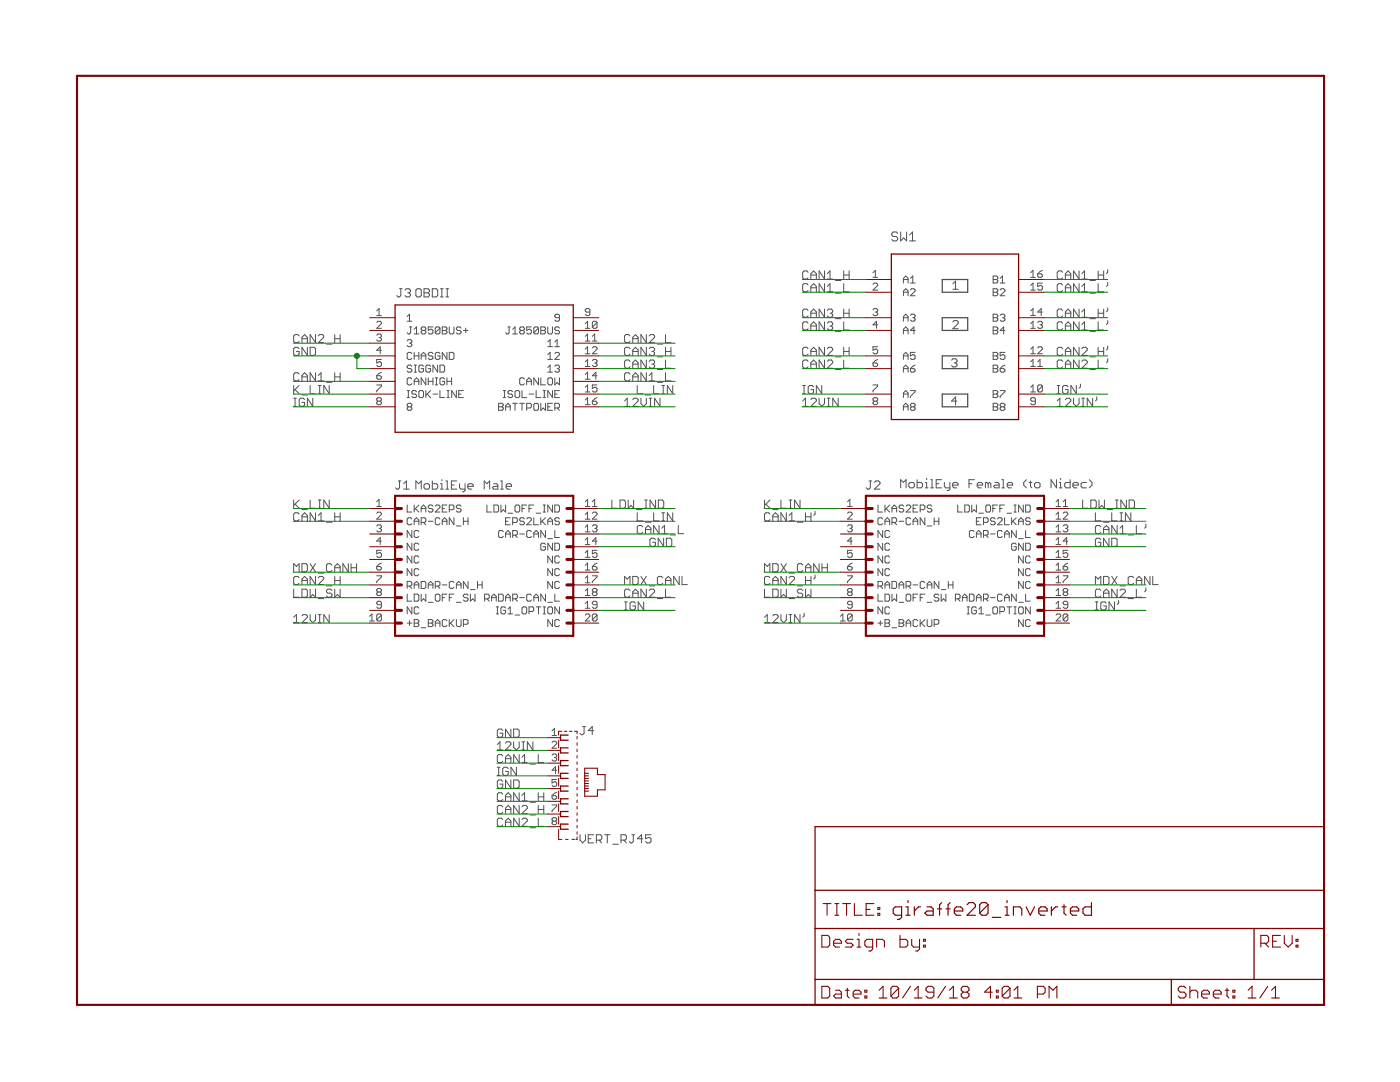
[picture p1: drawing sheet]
<?xml version="1.0" encoding="utf-8"?>
<!DOCTYPE eagle SYSTEM "eagle.dtd">
<!--
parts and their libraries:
SparkFun-Aesthetics: Licensing: Creative Commons ShareAlike 4.0 International - https://creativecommons.org/licenses/by-sa/4.0
SparkFun-Aesthetics: Released under the Creative Commons Attribution Share-Alike 4.0 License
SparkFun-Aesthetics: https://creativecommons.org/licenses/by-sa/4.0
-->
<eagle version="8.3.2">
<drawing>
<settings>
<setting alwaysvectorfont="no"/>
<setting keepoldvectorfont="yes"/>
<setting verticaltext="up"/>
</settings>
<grid distance="0.1" unitdist="inch" unit="inch" style="lines" multiple="1" display="no" altdistance="0.01" altunitdist="inch" altunit="inch"/>
<schematic xreflabel="%F%N/%S.%C%R" xrefpart="/%S.%C%R">
<libraries>
<library name="comma.ai">
<symbols>
<symbol name="MOBILEYE">
<wire x1="1.27" y1="-7.62" x2="0" y2="-7.62" width="0.6096" layer="94"/>
<wire x1="1.27" y1="-5.08" x2="0" y2="-5.08" width="0.6096" layer="94"/>
<wire x1="1.27" y1="-2.54" x2="0" y2="-2.54" width="0.6096" layer="94"/>
<wire x1="1.27" y1="-12.7" x2="0" y2="-12.7" width="0.6096" layer="94"/>
<wire x1="1.27" y1="-10.16" x2="0" y2="-10.16" width="0.6096" layer="94"/>
<wire x1="1.27" y1="-15.24" x2="0" y2="-15.24" width="0.6096" layer="94"/>
<wire x1="1.27" y1="-17.78" x2="0" y2="-17.78" width="0.6096" layer="94"/>
<wire x1="1.27" y1="-20.32" x2="0" y2="-20.32" width="0.6096" layer="94"/>
<wire x1="1.27" y1="-22.86" x2="0" y2="-22.86" width="0.6096" layer="94"/>
<wire x1="1.27" y1="-25.4" x2="0" y2="-25.4" width="0.6096" layer="94"/>
<wire x1="34.29" y1="-20.32" x2="35.56" y2="-20.32" width="0.6096" layer="94"/>
<wire x1="34.29" y1="-22.86" x2="35.56" y2="-22.86" width="0.6096" layer="94"/>
<wire x1="34.29" y1="-25.4" x2="35.56" y2="-25.4" width="0.6096" layer="94"/>
<wire x1="34.29" y1="-15.24" x2="35.56" y2="-15.24" width="0.6096" layer="94"/>
<wire x1="34.29" y1="-17.78" x2="35.56" y2="-17.78" width="0.6096" layer="94"/>
<wire x1="34.29" y1="-12.7" x2="35.56" y2="-12.7" width="0.6096" layer="94"/>
<wire x1="34.29" y1="-10.16" x2="35.56" y2="-10.16" width="0.6096" layer="94"/>
<wire x1="34.29" y1="-7.62" x2="35.56" y2="-7.62" width="0.6096" layer="94"/>
<wire x1="34.29" y1="-5.08" x2="35.56" y2="-5.08" width="0.6096" layer="94"/>
<wire x1="34.29" y1="-2.54" x2="35.56" y2="-2.54" width="0.6096" layer="94"/>
<text x="0" y="1.27" size="1.778" layer="95">&gt;NAME</text>
<pin name="LKAS2EPS" x="-5.08" y="-2.54" length="middle"/>
<pin name="CAR-CAN_H" x="-5.08" y="-5.08" length="middle"/>
<pin name="NC@2" x="-5.08" y="-7.62" length="middle"/>
<pin name="NC@3" x="-5.08" y="-10.16" length="middle"/>
<pin name="NC@4" x="-5.08" y="-12.7" length="middle"/>
<pin name="NC@5" x="-5.08" y="-15.24" length="middle"/>
<pin name="RADAR-CAN_H" x="-5.08" y="-17.78" length="middle"/>
<pin name="LDW_OFF_SW" x="-5.08" y="-20.32" length="middle"/>
<pin name="NC@6" x="-5.08" y="-22.86" length="middle"/>
<pin name="+B_BACKUP" x="-5.08" y="-25.4" length="middle"/>
<pin name="LDW_OFF_IND" x="40.64" y="-2.54" length="middle" rot="R180"/>
<pin name="EPS2LKAS" x="40.64" y="-5.08" length="middle" rot="R180"/>
<pin name="CAR-CAN_L" x="40.64" y="-7.62" length="middle" rot="R180"/>
<pin name="GND" x="40.64" y="-10.16" length="middle" rot="R180"/>
<pin name="NC@8" x="40.64" y="-12.7" length="middle" rot="R180"/>
<pin name="NC@9" x="40.64" y="-15.24" length="middle" rot="R180"/>
<pin name="NC@10" x="40.64" y="-17.78" length="middle" rot="R180"/>
<pin name="RADAR-CAN_L" x="40.64" y="-20.32" length="middle" rot="R180"/>
<pin name="IG1_OPTION" x="40.64" y="-22.86" length="middle" rot="R180"/>
<pin name="NC@11" x="40.64" y="-25.4" length="middle" rot="R180"/>
<wire x1="0" y1="0" x2="0" y2="-27.94" width="0.4064" layer="94"/>
<wire x1="0" y1="-27.94" x2="35.56" y2="-27.94" width="0.4064" layer="94"/>
<wire x1="35.56" y1="-27.94" x2="35.56" y2="0" width="0.4064" layer="94"/>
<wire x1="35.56" y1="0" x2="0" y2="0" width="0.4064" layer="94"/>
</symbol>
<symbol name="OBDII">
<wire x1="-17.78" y1="12.7" x2="-17.78" y2="-12.7" width="0.254" layer="94"/>
<wire x1="-17.78" y1="-12.7" x2="17.78" y2="-12.7" width="0.254" layer="94"/>
<wire x1="17.78" y1="-12.7" x2="17.78" y2="12.7" width="0.254" layer="94"/>
<wire x1="17.78" y1="12.7" x2="-17.78" y2="12.7" width="0.254" layer="94"/>
<pin name="1" x="-22.86" y="10.16" length="middle"/>
<pin name="J1850BUS+" x="-22.86" y="7.62" length="middle"/>
<pin name="3" x="-22.86" y="5.08" length="middle"/>
<pin name="CHASGND" x="-22.86" y="2.54" length="middle"/>
<pin name="SIGGND" x="-22.86" y="0" length="middle"/>
<pin name="CANHIGH" x="-22.86" y="-2.54" length="middle"/>
<pin name="ISOK-LINE" x="-22.86" y="-5.08" length="middle"/>
<pin name="8" x="-22.86" y="-7.62" length="middle"/>
<pin name="9" x="22.86" y="10.16" length="middle" rot="R180"/>
<pin name="J1850BUS" x="22.86" y="7.62" length="middle" rot="R180"/>
<pin name="11" x="22.86" y="5.08" length="middle" rot="R180"/>
<pin name="12" x="22.86" y="2.54" length="middle" rot="R180"/>
<pin name="13" x="22.86" y="0" length="middle" rot="R180"/>
<pin name="CANLOW" x="22.86" y="-2.54" length="middle" rot="R180"/>
<pin name="ISOL-LINE" x="22.86" y="-5.08" length="middle" rot="R180"/>
<pin name="BATTPOWER" x="22.86" y="-7.62" length="middle" rot="R180"/>
<text x="-17.526" y="14.224" size="1.778" layer="95">&gt;NAME</text>
</symbol>
<symbol name="JACK8SH">
<wire x1="1.524" y1="10.668" x2="0" y2="10.668" width="0.254" layer="94"/>
<wire x1="0" y1="10.668" x2="0" y2="9.652" width="0.254" layer="94"/>
<wire x1="0" y1="9.652" x2="1.524" y2="9.652" width="0.254" layer="94"/>
<wire x1="1.524" y1="8.128" x2="0" y2="8.128" width="0.254" layer="94"/>
<wire x1="0" y1="8.128" x2="0" y2="7.112" width="0.254" layer="94"/>
<wire x1="0" y1="7.112" x2="1.524" y2="7.112" width="0.254" layer="94"/>
<wire x1="1.524" y1="5.588" x2="0" y2="5.588" width="0.254" layer="94"/>
<wire x1="0" y1="5.588" x2="0" y2="4.572" width="0.254" layer="94"/>
<wire x1="0" y1="4.572" x2="1.524" y2="4.572" width="0.254" layer="94"/>
<wire x1="1.524" y1="3.048" x2="0" y2="3.048" width="0.254" layer="94"/>
<wire x1="0" y1="3.048" x2="0" y2="2.032" width="0.254" layer="94"/>
<wire x1="0" y1="2.032" x2="1.524" y2="2.032" width="0.254" layer="94"/>
<wire x1="1.524" y1="0.508" x2="0" y2="0.508" width="0.254" layer="94"/>
<wire x1="0" y1="0.508" x2="0" y2="-0.508" width="0.254" layer="94"/>
<wire x1="0" y1="-0.508" x2="1.524" y2="-0.508" width="0.254" layer="94"/>
<wire x1="1.524" y1="-2.032" x2="0" y2="-2.032" width="0.254" layer="94"/>
<wire x1="0" y1="-2.032" x2="0" y2="-3.048" width="0.254" layer="94"/>
<wire x1="0" y1="-3.048" x2="1.524" y2="-3.048" width="0.254" layer="94"/>
<wire x1="1.524" y1="-4.572" x2="0" y2="-4.572" width="0.254" layer="94"/>
<wire x1="0" y1="-4.572" x2="0" y2="-5.588" width="0.254" layer="94"/>
<wire x1="0" y1="-5.588" x2="1.524" y2="-5.588" width="0.254" layer="94"/>
<wire x1="1.524" y1="-7.112" x2="0" y2="-7.112" width="0.254" layer="94"/>
<wire x1="0" y1="-7.112" x2="0" y2="-8.128" width="0.254" layer="94"/>
<wire x1="0" y1="-8.128" x2="1.524" y2="-8.128" width="0.254" layer="94"/>
<wire x1="-0.381" y1="-10.16" x2="0.254" y2="-10.16" width="0.127" layer="94"/>
<wire x1="1.016" y1="-10.16" x2="1.524" y2="-10.16" width="0.127" layer="94"/>
<wire x1="2.286" y1="-10.16" x2="2.794" y2="-10.16" width="0.127" layer="94"/>
<wire x1="3.048" y1="-10.16" x2="3.302" y2="-10.16" width="0.127" layer="94"/>
<wire x1="3.302" y1="-10.16" x2="3.302" y2="-9.652" width="0.127" layer="94"/>
<wire x1="3.302" y1="9.906" x2="3.302" y2="10.414" width="0.127" layer="94"/>
<wire x1="3.302" y1="10.922" x2="3.302" y2="11.43" width="0.127" layer="94"/>
<wire x1="3.302" y1="11.43" x2="2.794" y2="11.43" width="0.127" layer="94"/>
<wire x1="2.286" y1="11.43" x2="1.778" y2="11.43" width="0.127" layer="94"/>
<wire x1="1.27" y1="11.43" x2="0.762" y2="11.43" width="0.127" layer="94"/>
<wire x1="0.254" y1="11.43" x2="-0.381" y2="11.43" width="0.127" layer="94"/>
<wire x1="-0.381" y1="11.43" x2="-0.381" y2="10.668" width="0.127" layer="94"/>
<wire x1="-0.381" y1="9.652" x2="-0.381" y2="8.128" width="0.127" layer="94"/>
<wire x1="-0.381" y1="7.112" x2="-0.381" y2="5.588" width="0.127" layer="94"/>
<wire x1="-0.381" y1="4.572" x2="-0.381" y2="3.048" width="0.127" layer="94"/>
<wire x1="-0.381" y1="2.032" x2="-0.381" y2="0.508" width="0.127" layer="94"/>
<wire x1="-0.381" y1="-0.508" x2="-0.381" y2="-2.032" width="0.127" layer="94"/>
<wire x1="-0.381" y1="-3.048" x2="-0.381" y2="-4.572" width="0.127" layer="94"/>
<wire x1="-0.381" y1="-5.588" x2="-0.381" y2="-7.112" width="0.127" layer="94"/>
<wire x1="-0.381" y1="-8.128" x2="-0.381" y2="-10.16" width="0.127" layer="94"/>
<wire x1="4.826" y1="4.064" x2="4.826" y2="3.048" width="0.1998" layer="94"/>
<wire x1="4.826" y1="3.048" x2="4.826" y2="2.54" width="0.1998" layer="94"/>
<wire x1="4.826" y1="2.54" x2="4.826" y2="2.032" width="0.1998" layer="94"/>
<wire x1="4.826" y1="2.032" x2="4.826" y2="1.524" width="0.1998" layer="94"/>
<wire x1="4.826" y1="1.524" x2="4.826" y2="1.016" width="0.1998" layer="94"/>
<wire x1="4.826" y1="1.016" x2="4.826" y2="0.508" width="0.1998" layer="94"/>
<wire x1="4.826" y1="0.508" x2="4.826" y2="0" width="0.1998" layer="94"/>
<wire x1="4.826" y1="0" x2="4.826" y2="-0.508" width="0.1998" layer="94"/>
<wire x1="4.826" y1="-0.508" x2="4.826" y2="-1.524" width="0.1998" layer="94"/>
<wire x1="4.826" y1="-1.524" x2="7.366" y2="-1.524" width="0.1998" layer="94"/>
<wire x1="7.366" y1="-1.524" x2="7.366" y2="-0.254" width="0.1998" layer="94"/>
<wire x1="7.366" y1="-0.254" x2="8.89" y2="-0.254" width="0.1998" layer="94"/>
<wire x1="8.89" y1="-0.254" x2="8.89" y2="2.794" width="0.1998" layer="94"/>
<wire x1="8.89" y1="2.794" x2="7.366" y2="2.794" width="0.1998" layer="94"/>
<wire x1="7.366" y1="2.794" x2="7.366" y2="4.064" width="0.1998" layer="94"/>
<wire x1="7.366" y1="4.064" x2="4.826" y2="4.064" width="0.1998" layer="94"/>
<wire x1="4.826" y1="3.048" x2="5.588" y2="3.048" width="0.1998" layer="94"/>
<wire x1="4.826" y1="2.54" x2="5.588" y2="2.54" width="0.1998" layer="94"/>
<wire x1="4.826" y1="2.032" x2="5.588" y2="2.032" width="0.1998" layer="94"/>
<wire x1="4.826" y1="1.524" x2="5.588" y2="1.524" width="0.1998" layer="94"/>
<wire x1="4.826" y1="1.016" x2="5.588" y2="1.016" width="0.1998" layer="94"/>
<wire x1="4.826" y1="0.508" x2="5.588" y2="0.508" width="0.1998" layer="94"/>
<wire x1="4.826" y1="0" x2="5.588" y2="0" width="0.1998" layer="94"/>
<wire x1="4.826" y1="-0.508" x2="5.588" y2="-0.508" width="0.1998" layer="94"/>
<wire x1="3.302" y1="8.636" x2="3.302" y2="9.144" width="0.127" layer="94"/>
<wire x1="3.302" y1="7.366" x2="3.302" y2="7.874" width="0.127" layer="94"/>
<wire x1="3.302" y1="6.096" x2="3.302" y2="6.604" width="0.127" layer="94"/>
<wire x1="3.302" y1="4.826" x2="3.302" y2="5.334" width="0.127" layer="94"/>
<wire x1="3.302" y1="3.556" x2="3.302" y2="4.064" width="0.127" layer="94"/>
<wire x1="3.302" y1="2.286" x2="3.302" y2="2.794" width="0.127" layer="94"/>
<wire x1="3.302" y1="1.016" x2="3.302" y2="1.524" width="0.127" layer="94"/>
<wire x1="3.302" y1="-0.254" x2="3.302" y2="0.254" width="0.127" layer="94"/>
<wire x1="3.302" y1="-1.524" x2="3.302" y2="-1.016" width="0.127" layer="94"/>
<wire x1="3.302" y1="-2.794" x2="3.302" y2="-2.286" width="0.127" layer="94"/>
<wire x1="3.302" y1="-4.064" x2="3.302" y2="-3.556" width="0.127" layer="94"/>
<wire x1="3.302" y1="-5.334" x2="3.302" y2="-4.826" width="0.127" layer="94"/>
<wire x1="3.302" y1="-6.604" x2="3.302" y2="-6.096" width="0.127" layer="94"/>
<wire x1="3.302" y1="-7.874" x2="3.302" y2="-7.366" width="0.127" layer="94"/>
<wire x1="3.302" y1="-9.144" x2="3.302" y2="-8.636" width="0.127" layer="94"/>
<text x="3.81" y="10.668" size="1.778" layer="95">&gt;NAME</text>
<text x="3.81" y="-10.922" size="1.778" layer="96">&gt;VALUE</text>
<pin name="1" x="-2.54" y="10.16" visible="pad" length="short" direction="pas" swaplevel="1"/>
<pin name="2" x="-2.54" y="7.62" visible="pad" length="short" direction="pas" swaplevel="1"/>
<pin name="3" x="-2.54" y="5.08" visible="pad" length="short" direction="pas" swaplevel="1"/>
<pin name="4" x="-2.54" y="2.54" visible="pad" length="short" direction="pas" swaplevel="1"/>
<pin name="5" x="-2.54" y="0" visible="pad" length="short" direction="pas" swaplevel="1"/>
<pin name="6" x="-2.54" y="-2.54" visible="pad" length="short" direction="pas" swaplevel="1"/>
<pin name="7" x="-2.54" y="-5.08" visible="pad" length="short" direction="pas" swaplevel="1"/>
<pin name="8" x="-2.54" y="-7.62" visible="pad" length="short" direction="pas" swaplevel="1"/>
</symbol>
<symbol name="4XDPST">
<pin name="A1" x="-17.78" y="10.16" length="middle"/>
<pin name="A2" x="-17.78" y="7.62" length="middle"/>
<pin name="A3" x="-17.78" y="2.54" length="middle"/>
<pin name="A4" x="-17.78" y="0" length="middle"/>
<pin name="A5" x="-17.78" y="-5.08" length="middle"/>
<pin name="A6" x="-17.78" y="-7.62" length="middle"/>
<pin name="A7" x="-17.78" y="-12.7" length="middle"/>
<pin name="A8" x="-17.78" y="-15.24" length="middle"/>
<pin name="B1" x="17.78" y="10.16" length="middle" rot="R180"/>
<pin name="B2" x="17.78" y="7.62" length="middle" rot="R180"/>
<pin name="B3" x="17.78" y="2.54" length="middle" rot="R180"/>
<pin name="B4" x="17.78" y="0" length="middle" rot="R180"/>
<pin name="B5" x="17.78" y="-5.08" length="middle" rot="R180"/>
<pin name="B6" x="17.78" y="-7.62" length="middle" rot="R180"/>
<pin name="B7" x="17.78" y="-12.7" length="middle" rot="R180"/>
<pin name="B8" x="17.78" y="-15.24" length="middle" rot="R180"/>
<wire x1="-12.7" y1="-17.78" x2="-12.7" y2="15.24" width="0.254" layer="94"/>
<wire x1="-12.7" y1="15.24" x2="12.7" y2="15.24" width="0.254" layer="94"/>
<wire x1="12.7" y1="15.24" x2="12.7" y2="-17.78" width="0.254" layer="94"/>
<wire x1="12.7" y1="-17.78" x2="-12.7" y2="-17.78" width="0.254" layer="94"/>
<text x="-12.7" y="17.78" size="1.9304" layer="95">&gt;NAME</text>
<wire x1="-2.54" y1="10.16" x2="-2.54" y2="7.62" width="0.254" layer="97"/>
<wire x1="-2.54" y1="7.62" x2="2.54" y2="7.62" width="0.254" layer="97"/>
<wire x1="2.54" y1="7.62" x2="2.54" y2="10.16" width="0.254" layer="97"/>
<wire x1="2.54" y1="10.16" x2="-2.54" y2="10.16" width="0.254" layer="97"/>
<wire x1="-2.54" y1="2.54" x2="2.54" y2="2.54" width="0.254" layer="97"/>
<wire x1="2.54" y1="2.54" x2="2.54" y2="0" width="0.254" layer="97"/>
<wire x1="2.54" y1="0" x2="-2.54" y2="0" width="0.254" layer="97"/>
<wire x1="-2.54" y1="0" x2="-2.54" y2="2.54" width="0.254" layer="97"/>
<wire x1="-2.54" y1="-5.08" x2="2.54" y2="-5.08" width="0.254" layer="97"/>
<wire x1="2.54" y1="-5.08" x2="2.54" y2="-7.62" width="0.254" layer="97"/>
<wire x1="2.54" y1="-7.62" x2="-2.54" y2="-7.62" width="0.254" layer="97"/>
<wire x1="-2.54" y1="-7.62" x2="-2.54" y2="-5.08" width="0.254" layer="97"/>
<wire x1="-2.54" y1="-12.7" x2="-2.54" y2="-15.24" width="0.254" layer="97"/>
<wire x1="-2.54" y1="-15.24" x2="2.54" y2="-15.24" width="0.254" layer="97"/>
<wire x1="2.54" y1="-15.24" x2="2.54" y2="-12.7" width="0.254" layer="97"/>
<wire x1="2.54" y1="-12.7" x2="-2.54" y2="-12.7" width="0.254" layer="97"/>
<text x="-0.508" y="8.128" size="1.778" layer="97">1</text>
<text x="-0.508" y="0.254" size="1.778" layer="97">2</text>
<text x="-0.762" y="-7.366" size="1.778" layer="97">3</text>
<text x="-0.762" y="-14.986" size="1.778" layer="97">4</text>
</symbol>
</symbols>
<devicesets>
<deviceset name="MOBILEYE" prefix="J" uservalue="yes">
<gates>
<gate name="G$1" symbol="MOBILEYE" x="0" y="0"/>
</gates>
<devices>
<device name="MALE" package="2X10">
<connects>
<connect gate="G$1" pin="+B_BACKUP" pad="10"/>
<connect gate="G$1" pin="CAR-CAN_H" pad="2"/>
<connect gate="G$1" pin="CAR-CAN_L" pad="13"/>
<connect gate="G$1" pin="EPS2LKAS" pad="12"/>
<connect gate="G$1" pin="GND" pad="14"/>
<connect gate="G$1" pin="IG1_OPTION" pad="19"/>
<connect gate="G$1" pin="LDW_OFF_IND" pad="11"/>
<connect gate="G$1" pin="LDW_OFF_SW" pad="8"/>
<connect gate="G$1" pin="LKAS2EPS" pad="1"/>
<connect gate="G$1" pin="NC@10" pad="17"/>
<connect gate="G$1" pin="NC@11" pad="20"/>
<connect gate="G$1" pin="NC@2" pad="3"/>
<connect gate="G$1" pin="NC@3" pad="4"/>
<connect gate="G$1" pin="NC@4" pad="5"/>
<connect gate="G$1" pin="NC@5" pad="6"/>
<connect gate="G$1" pin="NC@6" pad="9"/>
<connect gate="G$1" pin="NC@8" pad="15"/>
<connect gate="G$1" pin="NC@9" pad="16"/>
<connect gate="G$1" pin="RADAR-CAN_H" pad="7"/>
<connect gate="G$1" pin="RADAR-CAN_L" pad="18"/>
</connects>
<technologies>
<technology name=""/>
</technologies>
</device>
<device name="FEMALE" package="2X10(JAE_FEMALE)">
<connects>
<connect gate="G$1" pin="+B_BACKUP" pad="10"/>
<connect gate="G$1" pin="CAR-CAN_H" pad="2"/>
<connect gate="G$1" pin="CAR-CAN_L" pad="13"/>
<connect gate="G$1" pin="EPS2LKAS" pad="12"/>
<connect gate="G$1" pin="GND" pad="14"/>
<connect gate="G$1" pin="IG1_OPTION" pad="19"/>
<connect gate="G$1" pin="LDW_OFF_IND" pad="11"/>
<connect gate="G$1" pin="LDW_OFF_SW" pad="8"/>
<connect gate="G$1" pin="LKAS2EPS" pad="1"/>
<connect gate="G$1" pin="NC@10" pad="17"/>
<connect gate="G$1" pin="NC@11" pad="20"/>
<connect gate="G$1" pin="NC@2" pad="3"/>
<connect gate="G$1" pin="NC@3" pad="4"/>
<connect gate="G$1" pin="NC@4" pad="5"/>
<connect gate="G$1" pin="NC@5" pad="6"/>
<connect gate="G$1" pin="NC@6" pad="9"/>
<connect gate="G$1" pin="NC@8" pad="15"/>
<connect gate="G$1" pin="NC@9" pad="16"/>
<connect gate="G$1" pin="RADAR-CAN_H" pad="7"/>
<connect gate="G$1" pin="RADAR-CAN_L" pad="18"/>
</connects>
<technologies>
<technology name=""/>
</technologies>
</device>
<device name="RAMALE" package="2X10(RA)">
<connects>
<connect gate="G$1" pin="+B_BACKUP" pad="10"/>
<connect gate="G$1" pin="CAR-CAN_H" pad="2"/>
<connect gate="G$1" pin="CAR-CAN_L" pad="13"/>
<connect gate="G$1" pin="EPS2LKAS" pad="12"/>
<connect gate="G$1" pin="GND" pad="14"/>
<connect gate="G$1" pin="IG1_OPTION" pad="19"/>
<connect gate="G$1" pin="LDW_OFF_IND" pad="11"/>
<connect gate="G$1" pin="LDW_OFF_SW" pad="8"/>
<connect gate="G$1" pin="LKAS2EPS" pad="1"/>
<connect gate="G$1" pin="NC@10" pad="17"/>
<connect gate="G$1" pin="NC@11" pad="20"/>
<connect gate="G$1" pin="NC@2" pad="3"/>
<connect gate="G$1" pin="NC@3" pad="4"/>
<connect gate="G$1" pin="NC@4" pad="5"/>
<connect gate="G$1" pin="NC@5" pad="6"/>
<connect gate="G$1" pin="NC@6" pad="9"/>
<connect gate="G$1" pin="NC@8" pad="15"/>
<connect gate="G$1" pin="NC@9" pad="16"/>
<connect gate="G$1" pin="RADAR-CAN_H" pad="7"/>
<connect gate="G$1" pin="RADAR-CAN_L" pad="18"/>
</connects>
<technologies>
<technology name=""/>
</technologies>
</device>
</devices>
</deviceset>
<deviceset name="OBDII-FEMALE" prefix="J">
<gates>
<gate name="G$1" symbol="OBDII" x="0" y="0"/>
</gates>
<devices>
<device name="FEMALE" package="OBDII-FEMALE">
<connects>
<connect gate="G$1" pin="1" pad="1"/>
<connect gate="G$1" pin="11" pad="11"/>
<connect gate="G$1" pin="12" pad="12"/>
<connect gate="G$1" pin="13" pad="13"/>
<connect gate="G$1" pin="3" pad="3"/>
<connect gate="G$1" pin="8" pad="8"/>
<connect gate="G$1" pin="9" pad="9"/>
<connect gate="G$1" pin="BATTPOWER" pad="16"/>
<connect gate="G$1" pin="CANHIGH" pad="6"/>
<connect gate="G$1" pin="CANLOW" pad="14"/>
<connect gate="G$1" pin="CHASGND" pad="4"/>
<connect gate="G$1" pin="ISOK-LINE" pad="7"/>
<connect gate="G$1" pin="ISOL-LINE" pad="15"/>
<connect gate="G$1" pin="J1850BUS" pad="10"/>
<connect gate="G$1" pin="J1850BUS+" pad="2"/>
<connect gate="G$1" pin="SIGGND" pad="5"/>
</connects>
<technologies>
<technology name=""/>
</technologies>
</device>
<device name="-CUT" package="OBDII-FEMALE-MIDCUT">
<connects>
<connect gate="G$1" pin="1" pad="1"/>
<connect gate="G$1" pin="11" pad="11"/>
<connect gate="G$1" pin="12" pad="12"/>
<connect gate="G$1" pin="13" pad="13"/>
<connect gate="G$1" pin="3" pad="3"/>
<connect gate="G$1" pin="8" pad="8"/>
<connect gate="G$1" pin="9" pad="9"/>
<connect gate="G$1" pin="BATTPOWER" pad="16"/>
<connect gate="G$1" pin="CANHIGH" pad="6"/>
<connect gate="G$1" pin="CANLOW" pad="14"/>
<connect gate="G$1" pin="CHASGND" pad="4"/>
<connect gate="G$1" pin="ISOK-LINE" pad="7"/>
<connect gate="G$1" pin="ISOL-LINE" pad="15"/>
<connect gate="G$1" pin="J1850BUS" pad="10"/>
<connect gate="G$1" pin="J1850BUS+" pad="2"/>
<connect gate="G$1" pin="SIGGND" pad="5"/>
</connects>
<technologies>
<technology name=""/>
</technologies>
</device>
</devices>
</deviceset>
<deviceset name="VERT_RJ45" prefix="J">
<gates>
<gate name="G$1" symbol="JACK8SH" x="0" y="0"/>
</gates>
<devices>
<device name="" package="GLX-S-88M">
<connects>
<connect gate="G$1" pin="1" pad="1"/>
<connect gate="G$1" pin="2" pad="2"/>
<connect gate="G$1" pin="3" pad="3"/>
<connect gate="G$1" pin="4" pad="4"/>
<connect gate="G$1" pin="5" pad="5"/>
<connect gate="G$1" pin="6" pad="6"/>
<connect gate="G$1" pin="7" pad="7"/>
<connect gate="G$1" pin="8" pad="8"/>
</connects>
<technologies>
<technology name="">
<attribute name="MF" value="" constant="no"/>
<attribute name="MPN" value="" constant="no"/>
<attribute name="OC_FARNELL" value="unknown" constant="no"/>
<attribute name="OC_NEWARK" value="unknown" constant="no"/>
</technology>
</technologies>
</device>
</devices>
</deviceset>
<deviceset name="4XDPST" prefix="SW">
<gates>
<gate name="G$1" symbol="4XDPST" x="0" y="2.54"/>
</gates>
<devices>
<device name="SMT" package="4-DPST">
<connects>
<connect gate="G$1" pin="A1" pad="1"/>
<connect gate="G$1" pin="A2" pad="2"/>
<connect gate="G$1" pin="A3" pad="3"/>
<connect gate="G$1" pin="A4" pad="4"/>
<connect gate="G$1" pin="A5" pad="5"/>
<connect gate="G$1" pin="A6" pad="6"/>
<connect gate="G$1" pin="A7" pad="7"/>
<connect gate="G$1" pin="A8" pad="8"/>
<connect gate="G$1" pin="B1" pad="16"/>
<connect gate="G$1" pin="B2" pad="15"/>
<connect gate="G$1" pin="B3" pad="14"/>
<connect gate="G$1" pin="B4" pad="13"/>
<connect gate="G$1" pin="B5" pad="12"/>
<connect gate="G$1" pin="B6" pad="11"/>
<connect gate="G$1" pin="B7" pad="10"/>
<connect gate="G$1" pin="B8" pad="9"/>
</connects>
<technologies>
<technology name=""/>
</technologies>
</device>
</devices>
</deviceset>
</devicesets>
</library>
<library name="SparkFun-Aesthetics">
<symbols>
<symbol name="LETTER_L">
<wire x1="0" y1="185.42" x2="248.92" y2="185.42" width="0.4064" layer="94"/>
<wire x1="248.92" y1="185.42" x2="248.92" y2="0" width="0.4064" layer="94"/>
<wire x1="0" y1="185.42" x2="0" y2="0" width="0.4064" layer="94"/>
<wire x1="0" y1="0" x2="248.92" y2="0" width="0.4064" layer="94"/>
</symbol>
<symbol name="DOCFIELD">
<wire x1="0" y1="0" x2="71.12" y2="0" width="0.254" layer="94"/>
<wire x1="101.6" y1="15.24" x2="87.63" y2="15.24" width="0.254" layer="94"/>
<wire x1="0" y1="0" x2="0" y2="5.08" width="0.254" layer="94"/>
<wire x1="0" y1="5.08" x2="71.12" y2="5.08" width="0.254" layer="94"/>
<wire x1="0" y1="5.08" x2="0" y2="15.24" width="0.254" layer="94"/>
<wire x1="101.6" y1="15.24" x2="101.6" y2="5.08" width="0.254" layer="94"/>
<wire x1="71.12" y1="5.08" x2="71.12" y2="0" width="0.254" layer="94"/>
<wire x1="71.12" y1="5.08" x2="87.63" y2="5.08" width="0.254" layer="94"/>
<wire x1="71.12" y1="0" x2="101.6" y2="0" width="0.254" layer="94"/>
<wire x1="87.63" y1="15.24" x2="87.63" y2="5.08" width="0.254" layer="94"/>
<wire x1="87.63" y1="15.24" x2="0" y2="15.24" width="0.254" layer="94"/>
<wire x1="87.63" y1="5.08" x2="101.6" y2="5.08" width="0.254" layer="94"/>
<wire x1="101.6" y1="5.08" x2="101.6" y2="0" width="0.254" layer="94"/>
<wire x1="0" y1="15.24" x2="0" y2="22.86" width="0.254" layer="94"/>
<wire x1="101.6" y1="35.56" x2="0" y2="35.56" width="0.254" layer="94"/>
<wire x1="101.6" y1="35.56" x2="101.6" y2="22.86" width="0.254" layer="94"/>
<wire x1="0" y1="22.86" x2="101.6" y2="22.86" width="0.254" layer="94"/>
<wire x1="0" y1="22.86" x2="0" y2="35.56" width="0.254" layer="94"/>
<wire x1="101.6" y1="22.86" x2="101.6" y2="15.24" width="0.254" layer="94"/>
<text x="1.27" y="1.27" size="2.54" layer="94" font="vector">Date:</text>
<text x="12.7" y="1.27" size="2.54" layer="94" font="vector">&gt;LAST_DATE_TIME</text>
<text x="72.39" y="1.27" size="2.54" layer="94" font="vector">Sheet:</text>
<text x="86.36" y="1.27" size="2.54" layer="94" font="vector">&gt;SHEET</text>
<text x="88.9" y="11.43" size="2.54" layer="94" font="vector">REV:</text>
<text x="1.524" y="17.78" size="2.54" layer="94" font="vector">TITLE:</text>
<text x="15.494" y="17.78" size="2.7432" layer="94" font="vector">&gt;DRAWING_NAME</text>
<text x="1.27" y="11.43" size="2.54" layer="94">Design by:</text>
</symbol>
</symbols>
<devicesets>
<deviceset name="FRAME-LETTER" prefix="FRAME">
<gates>
<gate name="G$1" symbol="LETTER_L" x="0" y="0"/>
<gate name="V" symbol="DOCFIELD" x="147.32" y="0" addlevel="must"/>
</gates>
<devices>
<device name="" package="CREATIVE_COMMONS">
<technologies>
<technology name=""/>
</technologies>
</device>
<device name="NO_PACKAGE" package="DUMMY">
<technologies>
<technology name="">
<attribute name="DESIGNER" value="Nobody" constant="no"/>
<attribute name="VERSION" value="v01" constant="no"/>
</technology>
</technologies>
</device>
</devices>
</deviceset>
</devicesets>
</library>
</libraries>
<attributes>
</attributes>
<variantdefs>
</variantdefs>
<classes>
<class number="0" name="default" width="0" drill="0">
</class>
<class number="1" name="data" width="0.254" drill="0">
<clearance class="1" value="0.254"/>
</class>
</classes>
<parts>
<part name="J1" library="comma.ai" deviceset="MOBILEYE" device="RAMALE"/>
<part name="J3" library="comma.ai" deviceset="OBDII-FEMALE" device="-CUT"/>
<part name="J2" library="comma.ai" deviceset="MOBILEYE" device="FEMALE"/>
<part name="J4" library="comma.ai" deviceset="VERT_RJ45" device=""/>
<part name="SW1" library="comma.ai" deviceset="4XDPST" device="SMT"/>
<part name="FRAME1" library="SparkFun-Aesthetics" deviceset="FRAME-LETTER" device="NO_PACKAGE"/>
</parts>
<sheets>
<sheet>
<plain>
<text x="67.564" y="141.224" size="1.778" layer="97">OBDII</text>
<text x="67.564" y="102.87" size="1.778" layer="97">MobilEye Male</text>
<text x="164.338" y="103.124" size="1.778" layer="97">MobilEye Female (to Nidec)</text>
</plain>
<instances>
<instance part="J1" gate="G$1" x="63.5" y="101.6"/>
<instance part="J3" gate="G$1" x="81.28" y="127"/>
<instance part="J2" gate="G$1" x="157.48" y="101.6"/>
<instance part="J4" gate="G$1" x="96.52" y="43.18"/>
<instance part="SW1" gate="G$1" x="175.26" y="134.62"/>
<instance part="FRAME1" gate="G$1" x="0" y="0"/>
<instance part="FRAME1" gate="V" x="147.32" y="0"/>
</instances>
<busses>
</busses>
<nets>
<net name="CAN2_H" class="0">
<segment>
<wire x1="58.42" y1="83.82" x2="43.18" y2="83.82" width="0.1524" layer="91"/>
<label x="43.18" y="83.82" size="1.778" layer="95"/>
<pinref part="J1" gate="G$1" pin="RADAR-CAN_H"/>
</segment>
<segment>
<wire x1="58.42" y1="132.08" x2="43.18" y2="132.08" width="0.1524" layer="91"/>
<label x="43.18" y="132.08" size="1.778" layer="95"/>
<pinref part="J3" gate="G$1" pin="3"/>
</segment>
<segment>
<pinref part="J4" gate="G$1" pin="7"/>
<wire x1="93.98" y1="38.1" x2="83.82" y2="38.1" width="0.1524" layer="91"/>
<label x="83.82" y="38.1" size="1.778" layer="95"/>
</segment>
<segment>
<pinref part="SW1" gate="G$1" pin="A5"/>
<wire x1="157.48" y1="129.54" x2="144.78" y2="129.54" width="0.1524" layer="91"/>
<label x="144.78" y="129.54" size="1.778" layer="95"/>
</segment>
</net>
<net name="CAN1_H" class="0">
<segment>
<wire x1="58.42" y1="96.52" x2="43.18" y2="96.52" width="0.1524" layer="91"/>
<label x="43.18" y="96.52" size="1.778" layer="95"/>
<pinref part="J1" gate="G$1" pin="CAR-CAN_H"/>
</segment>
<segment>
<wire x1="58.42" y1="124.46" x2="43.18" y2="124.46" width="0.1524" layer="91"/>
<label x="43.18" y="124.46" size="1.778" layer="95"/>
<pinref part="J3" gate="G$1" pin="CANHIGH"/>
</segment>
<segment>
<pinref part="J4" gate="G$1" pin="6"/>
<wire x1="93.98" y1="40.64" x2="83.82" y2="40.64" width="0.1524" layer="91"/>
<label x="83.82" y="40.64" size="1.778" layer="95"/>
</segment>
<segment>
<pinref part="SW1" gate="G$1" pin="A1"/>
<wire x1="157.48" y1="144.78" x2="144.78" y2="144.78" width="0.1524" layer="91"/>
<label x="144.78" y="144.78" size="1.778" layer="95"/>
</segment>
</net>
<net name="K_LIN" class="0">
<segment>
<wire x1="58.42" y1="121.92" x2="43.18" y2="121.92" width="0.1524" layer="91"/>
<label x="43.18" y="121.92" size="1.778" layer="95"/>
<pinref part="J3" gate="G$1" pin="ISOK-LINE"/>
</segment>
<segment>
<wire x1="58.42" y1="99.06" x2="43.18" y2="99.06" width="0.1524" layer="91"/>
<label x="43.18" y="99.06" size="1.778" layer="95"/>
<pinref part="J1" gate="G$1" pin="LKAS2EPS"/>
</segment>
<segment>
<pinref part="J2" gate="G$1" pin="LKAS2EPS"/>
<wire x1="152.4" y1="99.06" x2="137.16" y2="99.06" width="0.1524" layer="91"/>
<label x="137.16" y="99.06" size="1.778" layer="95"/>
</segment>
</net>
<net name="CAN2_L" class="0">
<segment>
<wire x1="104.14" y1="81.28" x2="119.38" y2="81.28" width="0.1524" layer="91"/>
<label x="109.22" y="81.28" size="1.778" layer="95"/>
<pinref part="J1" gate="G$1" pin="RADAR-CAN_L"/>
</segment>
<segment>
<wire x1="104.14" y1="132.08" x2="119.38" y2="132.08" width="0.1524" layer="91"/>
<label x="109.22" y="132.08" size="1.778" layer="95"/>
<pinref part="J3" gate="G$1" pin="11"/>
</segment>
<segment>
<pinref part="J4" gate="G$1" pin="8"/>
<wire x1="93.98" y1="35.56" x2="83.82" y2="35.56" width="0.1524" layer="91"/>
<label x="83.82" y="35.56" size="1.778" layer="95"/>
</segment>
<segment>
<pinref part="SW1" gate="G$1" pin="A6"/>
<wire x1="157.48" y1="127" x2="144.78" y2="127" width="0.1524" layer="91"/>
<label x="144.78" y="127" size="1.778" layer="95"/>
</segment>
</net>
<net name="L_LIN" class="0">
<segment>
<wire x1="104.14" y1="121.92" x2="119.38" y2="121.92" width="0.1524" layer="91"/>
<label x="111.76" y="121.92" size="1.778" layer="95"/>
<pinref part="J3" gate="G$1" pin="ISOL-LINE"/>
</segment>
<segment>
<wire x1="104.14" y1="96.52" x2="119.38" y2="96.52" width="0.1524" layer="91"/>
<label x="111.76" y="96.52" size="1.778" layer="95"/>
<pinref part="J1" gate="G$1" pin="EPS2LKAS"/>
</segment>
<segment>
<pinref part="J2" gate="G$1" pin="EPS2LKAS"/>
<wire x1="198.12" y1="96.52" x2="213.36" y2="96.52" width="0.1524" layer="91"/>
<label x="203.2" y="96.52" size="1.778" layer="95"/>
</segment>
</net>
<net name="12VIN" class="0">
<segment>
<wire x1="43.18" y1="76.2" x2="58.42" y2="76.2" width="0.1524" layer="91"/>
<label x="43.18" y="76.2" size="1.778" layer="95"/>
<pinref part="J1" gate="G$1" pin="+B_BACKUP"/>
</segment>
<segment>
<wire x1="104.14" y1="119.38" x2="119.38" y2="119.38" width="0.1524" layer="91"/>
<label x="109.22" y="119.38" size="1.778" layer="95"/>
<pinref part="J3" gate="G$1" pin="BATTPOWER"/>
</segment>
<segment>
<pinref part="J4" gate="G$1" pin="2"/>
<wire x1="93.98" y1="50.8" x2="83.82" y2="50.8" width="0.1524" layer="91"/>
<label x="83.82" y="50.8" size="1.778" layer="95"/>
</segment>
<segment>
<pinref part="SW1" gate="G$1" pin="A8"/>
<wire x1="157.48" y1="119.38" x2="144.78" y2="119.38" width="0.1524" layer="91"/>
<label x="144.78" y="119.38" size="1.778" layer="95"/>
</segment>
</net>
<net name="GND" class="0">
<segment>
<wire x1="119.38" y1="91.44" x2="104.14" y2="91.44" width="0.1524" layer="91"/>
<label x="114.3" y="91.44" size="1.778" layer="95"/>
<pinref part="J1" gate="G$1" pin="GND"/>
</segment>
<segment>
<wire x1="58.42" y1="129.54" x2="55.88" y2="129.54" width="0.1524" layer="91"/>
<label x="43.18" y="129.54" size="1.778" layer="95"/>
<pinref part="J3" gate="G$1" pin="CHASGND"/>
<pinref part="J3" gate="G$1" pin="SIGGND"/>
<wire x1="55.88" y1="129.54" x2="43.18" y2="129.54" width="0.1524" layer="91"/>
<wire x1="58.42" y1="127" x2="55.88" y2="127" width="0.1524" layer="91"/>
<wire x1="55.88" y1="127" x2="55.88" y2="129.54" width="0.1524" layer="91"/>
<junction x="55.88" y="129.54"/>
</segment>
<segment>
<pinref part="J2" gate="G$1" pin="GND"/>
<wire x1="198.12" y1="91.44" x2="213.36" y2="91.44" width="0.1524" layer="91"/>
<label x="203.2" y="91.44" size="1.778" layer="95"/>
</segment>
<segment>
<pinref part="J4" gate="G$1" pin="1"/>
<wire x1="93.98" y1="53.34" x2="83.82" y2="53.34" width="0.1524" layer="91"/>
<label x="83.82" y="53.34" size="1.778" layer="95"/>
</segment>
<segment>
<pinref part="J4" gate="G$1" pin="5"/>
<wire x1="93.98" y1="43.18" x2="83.82" y2="43.18" width="0.1524" layer="91"/>
<label x="83.82" y="43.18" size="1.778" layer="95"/>
</segment>
</net>
<net name="CAN1_L" class="0">
<segment>
<wire x1="104.14" y1="93.98" x2="119.38" y2="93.98" width="0.1524" layer="91"/>
<label x="111.76" y="93.98" size="1.778" layer="95"/>
<pinref part="J1" gate="G$1" pin="CAR-CAN_L"/>
</segment>
<segment>
<wire x1="104.14" y1="124.46" x2="119.38" y2="124.46" width="0.1524" layer="91"/>
<label x="109.22" y="124.46" size="1.778" layer="95"/>
<pinref part="J3" gate="G$1" pin="CANLOW"/>
</segment>
<segment>
<pinref part="J4" gate="G$1" pin="3"/>
<wire x1="93.98" y1="48.26" x2="83.82" y2="48.26" width="0.1524" layer="91"/>
<label x="83.82" y="48.26" size="1.778" layer="95"/>
</segment>
<segment>
<pinref part="SW1" gate="G$1" pin="A2"/>
<wire x1="157.48" y1="142.24" x2="144.78" y2="142.24" width="0.1524" layer="91"/>
<label x="144.78" y="142.24" size="1.778" layer="95"/>
</segment>
</net>
<net name="LDW_IND" class="0">
<segment>
<pinref part="J1" gate="G$1" pin="LDW_OFF_IND"/>
<wire x1="104.14" y1="99.06" x2="119.38" y2="99.06" width="0.1524" layer="91"/>
<label x="106.68" y="99.06" size="1.778" layer="95"/>
</segment>
<segment>
<pinref part="J2" gate="G$1" pin="LDW_OFF_IND"/>
<wire x1="198.12" y1="99.06" x2="213.36" y2="99.06" width="0.1524" layer="91"/>
<label x="200.66" y="99.06" size="1.778" layer="95"/>
</segment>
</net>
<net name="CAN3_L" class="0">
<segment>
<wire x1="104.14" y1="127" x2="119.38" y2="127" width="0.1524" layer="91"/>
<label x="109.22" y="127" size="1.778" layer="95"/>
<pinref part="J3" gate="G$1" pin="13"/>
</segment>
<segment>
<pinref part="SW1" gate="G$1" pin="A4"/>
<wire x1="157.48" y1="134.62" x2="144.78" y2="134.62" width="0.1524" layer="91"/>
<label x="144.78" y="134.62" size="1.778" layer="95"/>
</segment>
</net>
<net name="CAN3_H" class="0">
<segment>
<wire x1="104.14" y1="129.54" x2="119.38" y2="129.54" width="0.1524" layer="91"/>
<label x="109.22" y="129.54" size="1.778" layer="95"/>
<pinref part="J3" gate="G$1" pin="12"/>
</segment>
<segment>
<pinref part="SW1" gate="G$1" pin="A3"/>
<wire x1="157.48" y1="137.16" x2="144.78" y2="137.16" width="0.1524" layer="91"/>
<label x="144.78" y="137.16" size="1.778" layer="95"/>
</segment>
</net>
<net name="IGN" class="0">
<segment>
<wire x1="119.38" y1="78.74" x2="104.14" y2="78.74" width="0.1524" layer="91"/>
<label x="109.22" y="78.74" size="1.778" layer="95"/>
<pinref part="J1" gate="G$1" pin="IG1_OPTION"/>
</segment>
<segment>
<pinref part="J4" gate="G$1" pin="4"/>
<wire x1="93.98" y1="45.72" x2="83.82" y2="45.72" width="0.1524" layer="91"/>
<label x="83.82" y="45.72" size="1.778" layer="95"/>
</segment>
<segment>
<pinref part="SW1" gate="G$1" pin="A7"/>
<wire x1="157.48" y1="121.92" x2="144.78" y2="121.92" width="0.1524" layer="91"/>
<label x="144.78" y="121.92" size="1.778" layer="95"/>
</segment>
<segment>
<pinref part="J3" gate="G$1" pin="8"/>
<wire x1="58.42" y1="119.38" x2="43.18" y2="119.38" width="0.1524" layer="91"/>
<label x="43.18" y="119.38" size="1.778" layer="95"/>
</segment>
</net>
<net name="CAN1_H'" class="0">
<segment>
<pinref part="J2" gate="G$1" pin="CAR-CAN_H"/>
<wire x1="137.16" y1="96.52" x2="152.4" y2="96.52" width="0.1524" layer="91"/>
<label x="137.16" y="96.52" size="1.778" layer="95"/>
</segment>
<segment>
<pinref part="SW1" gate="G$1" pin="B3"/>
<wire x1="193.04" y1="137.16" x2="205.74" y2="137.16" width="0.1524" layer="91"/>
<label x="195.58" y="137.16" size="1.778" layer="95"/>
</segment>
<segment>
<pinref part="SW1" gate="G$1" pin="B1"/>
<wire x1="193.04" y1="144.78" x2="205.74" y2="144.78" width="0.1524" layer="91"/>
<label x="195.58" y="144.78" size="1.778" layer="95"/>
</segment>
</net>
<net name="CAN1_L'" class="0">
<segment>
<pinref part="J2" gate="G$1" pin="CAR-CAN_L"/>
<wire x1="213.36" y1="93.98" x2="198.12" y2="93.98" width="0.1524" layer="91"/>
<label x="203.2" y="93.98" size="1.778" layer="95"/>
</segment>
<segment>
<pinref part="SW1" gate="G$1" pin="B4"/>
<wire x1="193.04" y1="134.62" x2="205.74" y2="134.62" width="0.1524" layer="91"/>
<label x="195.58" y="134.62" size="1.778" layer="95"/>
</segment>
<segment>
<pinref part="SW1" gate="G$1" pin="B2"/>
<wire x1="193.04" y1="142.24" x2="205.74" y2="142.24" width="0.1524" layer="91"/>
<label x="195.58" y="142.24" size="1.778" layer="95"/>
</segment>
</net>
<net name="IGN'" class="0">
<segment>
<pinref part="J2" gate="G$1" pin="IG1_OPTION"/>
<wire x1="198.12" y1="78.74" x2="213.36" y2="78.74" width="0.1524" layer="91"/>
<label x="203.2" y="78.74" size="1.778" layer="95"/>
</segment>
<segment>
<pinref part="SW1" gate="G$1" pin="B7"/>
<wire x1="193.04" y1="121.92" x2="205.74" y2="121.92" width="0.1524" layer="91"/>
<label x="195.58" y="121.92" size="1.778" layer="95"/>
</segment>
</net>
<net name="12VIN'" class="0">
<segment>
<pinref part="J2" gate="G$1" pin="+B_BACKUP"/>
<wire x1="152.4" y1="76.2" x2="137.16" y2="76.2" width="0.1524" layer="91"/>
<label x="137.16" y="76.2" size="1.778" layer="95"/>
</segment>
<segment>
<pinref part="SW1" gate="G$1" pin="B8"/>
<wire x1="193.04" y1="119.38" x2="205.74" y2="119.38" width="0.1524" layer="91"/>
<label x="195.58" y="119.38" size="1.778" layer="95"/>
</segment>
</net>
<net name="CAN2_H'" class="0">
<segment>
<pinref part="J2" gate="G$1" pin="RADAR-CAN_H"/>
<wire x1="152.4" y1="83.82" x2="137.16" y2="83.82" width="0.1524" layer="91"/>
<label x="137.16" y="83.82" size="1.778" layer="95"/>
</segment>
<segment>
<pinref part="SW1" gate="G$1" pin="B5"/>
<wire x1="193.04" y1="129.54" x2="205.74" y2="129.54" width="0.1524" layer="91"/>
<label x="195.58" y="129.54" size="1.778" layer="95"/>
</segment>
</net>
<net name="CAN2_L'" class="0">
<segment>
<pinref part="J2" gate="G$1" pin="RADAR-CAN_L"/>
<wire x1="198.12" y1="81.28" x2="213.36" y2="81.28" width="0.1524" layer="91"/>
<label x="203.2" y="81.28" size="1.778" layer="95"/>
</segment>
<segment>
<pinref part="SW1" gate="G$1" pin="B6"/>
<wire x1="193.04" y1="127" x2="205.74" y2="127" width="0.1524" layer="91"/>
<label x="195.58" y="127" size="1.778" layer="95"/>
</segment>
</net>
<net name="LDW_SW" class="0">
<segment>
<pinref part="J1" gate="G$1" pin="LDW_OFF_SW"/>
<wire x1="58.42" y1="81.28" x2="43.18" y2="81.28" width="0.1524" layer="91"/>
<label x="43.18" y="81.28" size="1.778" layer="95"/>
</segment>
<segment>
<pinref part="J2" gate="G$1" pin="LDW_OFF_SW"/>
<wire x1="152.4" y1="81.28" x2="137.16" y2="81.28" width="0.1524" layer="91"/>
<label x="137.16" y="81.28" size="1.778" layer="95"/>
</segment>
</net>
<net name="MDX_CANH" class="0">
<segment>
<pinref part="J1" gate="G$1" pin="NC@5"/>
<wire x1="58.42" y1="86.36" x2="43.18" y2="86.36" width="0.1524" layer="91"/>
<label x="43.18" y="86.36" size="1.778" layer="95"/>
</segment>
<segment>
<pinref part="J2" gate="G$1" pin="NC@5"/>
<wire x1="137.16" y1="86.36" x2="152.4" y2="86.36" width="0.1524" layer="91"/>
<label x="137.16" y="86.36" size="1.778" layer="95"/>
</segment>
</net>
<net name="MDX_CANL" class="0">
<segment>
<pinref part="J1" gate="G$1" pin="NC@10"/>
<wire x1="104.14" y1="83.82" x2="119.38" y2="83.82" width="0.1524" layer="91"/>
<label x="109.22" y="83.82" size="1.778" layer="95"/>
</segment>
<segment>
<pinref part="J2" gate="G$1" pin="NC@10"/>
<wire x1="198.12" y1="83.82" x2="213.36" y2="83.82" width="0.1524" layer="91"/>
<label x="203.2" y="83.82" size="1.778" layer="95"/>
</segment>
</net>
</nets>
</sheet>
</sheets>
<errors>
<approved hash="113,1,81.28,89.4436,J1,,,,,"/>
<approved hash="113,1,175.26,89.4436,J2,,,,,"/>
</errors>
</schematic>
</drawing>
</eagle>
